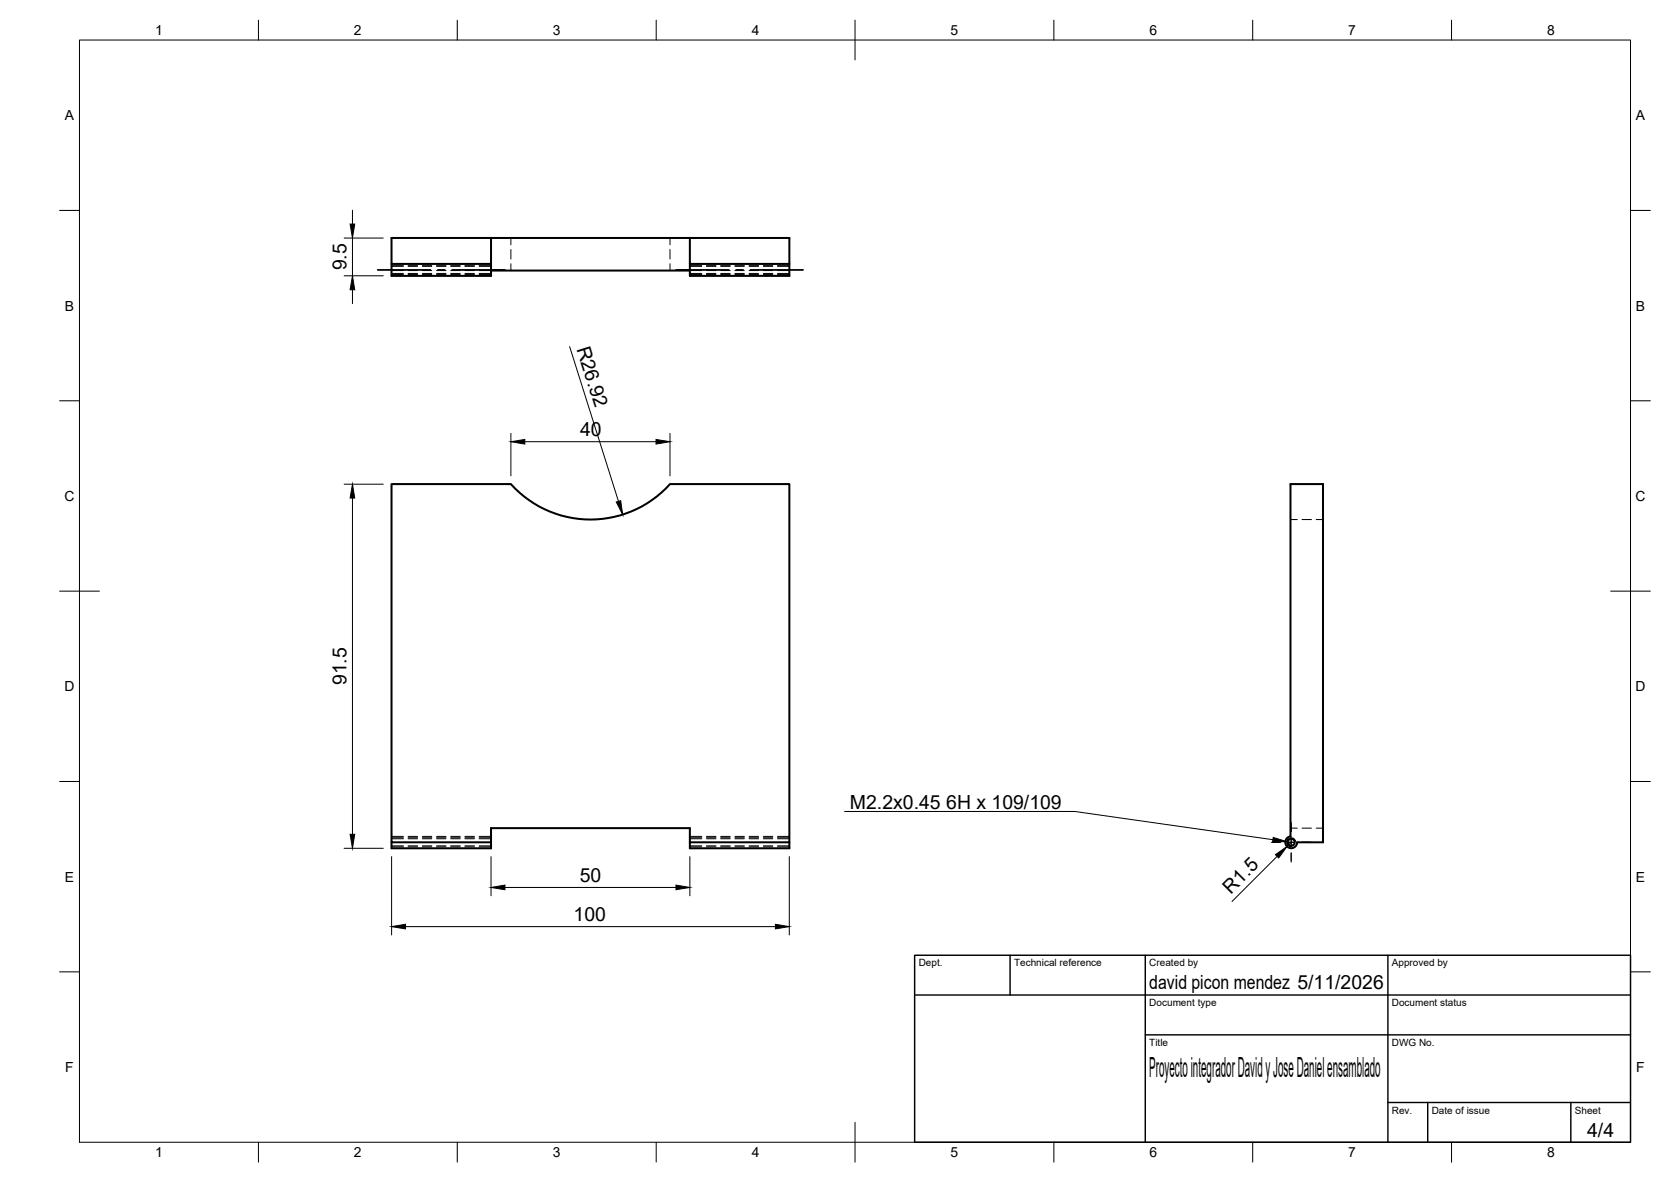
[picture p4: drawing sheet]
<svg xmlns="http://www.w3.org/2000/svg" width="420mm" height="297mm" viewBox="0 0 420 297" stroke-linecap="round" stroke-linejoin="round" font-family="sans-serif">
<!-- layer: Visible -->
<g fill="none" stroke="#000" stroke-width=".51">
<path d="M123.5 59.8v9.5h-25.1v-3M173.5 59.8v6.5h25v3h-25v-3M123.5 66.3h-25.1v-6.5h100.1v6.5M123.5 68h50M324.5 121.7h8.2v90h-6.5a1.49 1.49 0 0 1-1.5 1.5 1.49 1.49 0 0 1-1.5-1.4 1.49 1.49 0 0 1 1.3-1.6zM98.4 211.7v1.5h25.1v-5.1h50v3.6h25v-90h-30a26.9 26.9 0 0 1-40 0h-30.1v90h25.1M173.5 211.7v1.5h25v-1.5"/>
<circle cx="324.7" cy="211.7" r=".88"/>
</g>
<!-- layer: Hidden -->
<g fill="none" stroke="#000" stroke-width=".25">
<path d="M128.5 59.8v1.7M168.5 59.8v1.7M98.4 68h3M98.4 66.9h3M98.4 68.7h3M102.6 68h2.4M102.6 66.9h2.4M102.6 68.7h2.4M106.2 68h2.4M106.2 66.9h2.4M106.2 68.7h2.4M109.8 68h2.3"/>
<path d="M109.8 66.9h2.3M109.8 68.7h2.3M113.3 68h2.4M113.3 66.9h2.4M113.3 68.7h2.4M116.9 68h2.4M116.9 66.9h2.4M116.9 68.7h2.4M120.5 68h3M120.5 66.9h3M120.5 68.7h3M128.5 62.7v2.4"/>
<path d="M128.5 66.3v1.7M168.5 62.7v2.4M168.5 66.3v1.7M173.5 68h2.9M173.5 66.9h2.9M173.5 68.7h2.9M177.6 68h2.4M177.6 66.9h2.4M177.6 68.7h2.4M181.2 68h2.4M181.2 66.9h2.4M181.2 68.7h2.4"/>
<path d="M184.8 68h2.4M184.8 66.9h2.4M184.8 68.7h2.4M188.4 68h2.3M188.4 66.9h2.3M188.4 68.7h2.3M191.9 68h2.4M191.9 66.9h2.4M191.9 68.7h2.4M195.5 68h3M195.5 66.9h3M195.5 68.7h3"/>
<path d="M324.5 130.6h1.7M327.4 130.6h2.4M330.9 130.6h1.8M98.4 210.2h3M98.4 210.8h3M98.4 212.6h3M102.6 210.2h2.4M102.6 210.8h2.4M102.6 212.6h2.4M106.2 210.2h2.4M106.2 210.8h2.4M106.2 212.6h2.4"/>
<path d="M109.8 210.2h2.3M109.8 210.8h2.3M109.8 212.6h2.3M113.3 210.2h2.4M113.3 210.8h2.4M113.3 212.6h2.4M116.9 210.2h2.4M116.9 210.8h2.4M116.9 212.6h2.4M120.5 210.2h3M120.5 210.8h3M120.5 212.6h3"/>
<path d="M173.5 210.2h2.9M173.5 210.8h2.9M173.5 212.6h2.9M177.6 210.2h2.4M177.6 210.8h2.4M177.6 212.6h2.4M181.2 210.2h2.4M181.2 210.8h2.4M181.2 212.6h2.4M184.8 210.2h2.4M184.8 210.8h2.4M184.8 212.6h2.4"/>
<path d="M188.4 210.2h2.3M188.4 210.8h2.3M188.4 212.6h2.3M191.9 210.2h2.4M191.9 210.8h2.4M191.9 212.6h2.4M195.5 210.2h3M195.5 210.8h3M195.5 212.6h3M324.5 208.1h1.7M327.4 208.1h2.4M330.9 208.1h1.8"/>
</g>
<!-- layer: Hidden Narrow -->
<g fill="none" stroke="#000" stroke-width=".25">
<path d="M98.4 66.7h3M98.4 69h3M102.6 66.7h2.4M102.6 69h2.4M106.2 66.7h2.4M106.2 69h2.4M109.8 66.7h2.3M109.8 69h2.3M113.3 66.7h2.4M113.3 69h2.4M116.9 66.7h2.4M116.9 69h2.4"/>
<path d="M120.5 66.7h3M120.5 69h3M173.5 66.7h2.9M173.5 69h2.9M177.6 66.7h2.4M177.6 69h2.4M181.2 66.7h2.4M181.2 69h2.4M184.8 66.7h2.4M184.8 69h2.4M188.4 66.7h2.3M188.4 69h2.3"/>
<path d="M191.9 66.7h2.4M191.9 69h2.4M195.5 66.7h3M195.5 69h3M98.4 210.5h3M98.4 212.8h3M102.6 210.5h2.4M102.6 212.8h2.4M106.2 210.5h2.4M106.2 212.8h2.4M109.8 210.5h2.3M109.8 212.8h2.3"/>
<path d="M113.3 210.5h2.4M113.3 212.8h2.4M116.9 210.5h2.4M116.9 212.8h2.4M120.5 210.5h3M120.5 212.8h3M173.5 210.5h2.9M173.5 212.8h2.9M177.6 210.5h2.4M177.6 212.8h2.4M181.2 210.5h2.4M181.2 212.8h2.4"/>
<path d="M184.8 210.5h2.4M184.8 212.8h2.4M188.4 210.5h2.3M188.4 212.8h2.3M191.9 210.5h2.4M191.9 212.8h2.4M195.5 210.5h3M195.5 212.8h3"/>
</g>
<!-- layer: Visible Narrow -->
<path d="M325.8 211.5a1.13 1.13 0 0 0-1.3-1 1.13 1.13 0 0 0-1 1.4 1.13 1.13 0 0 0 1.4 .9" fill="none" stroke="#000" stroke-width=".25"/>
<!-- layer: BORDER -->
<g fill="none" stroke="#000" stroke-width=".25">
<path d="M20 10.1h390v276.9h-390zM65 5.1v5M115 5.1v5M165 5.1v5M215 5.1v10M265 5.1v5M315 5.1v5M365 5.1v5M15 52.9h5M410 52.9h5M15 100.7h5M410 100.7h5"/>
<path d="M15 148.6h10M405 148.6h10M15 196.4h5M410 196.4h5M15 244.2h5M410 244.2h5M65 287v5M115 287v5M165 287v5M215 282.1v9.9M265 287v5M315 287v5"/>
<path d="M365 287v5"/>
</g>
<!-- layer: TITLEBLOCK -->
<path d="M230 240.1h180v46.9h-180zM230 250h180M254 240.1v9.9M288 240.1v46.9M349 240.1v46.9M288 260.1h122M349 277.1h61M359 277.1v9.9M395 277.1v9.9" fill="none" stroke="#000" stroke-width=".36"/>
<!-- layer: Smart Centers -->
<path d="M95 67.8h13.3M110.1 67.8h1.8M113.6 67.8h13.4M170 67.8h13.3M185.1 67.8h1.8M188.6 67.8h13.4M319.7 211.7h2.3M323.8 211.7h1.7M324.7 206.7v2.3M324.7 210.8v1.8M324.7 214.3v2.4M327.3 211.7h2.3" fill="none" stroke="#000" stroke-width=".25"/>
<!-- layer: FD_Dimensions -->
<g fill="none" stroke="#000" stroke-width=".25">
<path d="M86.5 59.8h9.9M88.6 52.8v3.5M88.6 59.8v9.5M86.5 69.3h9.9M88.6 72.8v3.5M143.2 87.1l12.3 38.9M128.5 108.9v10.7M132 111h33M168.5 108.9v10.7M86.5 121.7h9.9M88.6 125.2v84.5M86.5 213.2h9.9"/>
<path d="M98.5 215.3v19.7M123.5 215.3v9.8M173.5 215.3v9.8M198.5 215.3v19.7M321.1 215.2l-11.3 11.4M324.7 211.7l-1.1 1M102 232.9h93M127 223h43"/>
</g>
<path d="M88 56.3h1.2l-.6 3.5zM88.6 69.3l.6 3.5h-1.2zM128.5 111l3.5-.6v1.2zM165 110.4l3.5 .6-3.5 .6zM88.6 121.7l.6 3.5h-1.2zM155 126.2l1.1-.4 .5 3.5zM88 209.7h1.2l-.6 3.5zM320.7 214.8l2.9-2.1-2.1 2.9zM98.5 232.9l3.5-.6v1.1zM123.5 223l3.5-.6v1.2zM170 222.4l3.5 .6-3.5 .6zM195 232.3l3.5 .6-3.5 .5z" fill="#000" stroke="#000" stroke-width=".25"/>
<!-- layer: Hole Notes -->
<path d="M320.1 210.4l3.4 1.1-3.5 .1z" fill="#000" stroke="#000" stroke-width=".25"/>
<path d="M212.4 203.9h57.9l49.8 7.1" fill="none" stroke="#000" stroke-width=".25"/>
<text font-size="7" x="289" y="270.6">Proyecto integrador David y Jose Daniel ensamblado</text>
<g font-size="4.9">
<text x="87.2" y="68" transform="rotate(-90 87.2 68)">9.5</text>
<text x="144.9" y="87.6" transform="rotate(72 144.9 87.6)">R26.92</text>
<text x="145.8" y="109.5">40</text>
<text x="87.2" y="172.2" transform="rotate(-90 87.2 172.2)">91.5</text>
<text x="213.7" y="203.2">M2.2x0.45</text>
<text x="237.9" y="203.2">6H x 109/109</text>
<text x="145.8" y="221.6">50</text>
<text x="309.5" y="224.8" transform="rotate(-45 309.5 224.8)">R1.5</text>
<text x="144.2" y="231.4">100</text>
<text x="289" y="248.5">david picon mendez 5/11/2026</text>
<text x="399.1" y="285.7">4/4</text>
</g>
<g font-size="3.5">
<text x="39" y="8.8">1</text>
<text x="89" y="8.8">2</text>
<text x="139" y="8.8">3</text>
<text x="189" y="8.8">4</text>
<text x="239" y="8.8">5</text>
<text x="289" y="8.8">6</text>
<text x="339" y="8.8">7</text>
<text x="389" y="8.8">8</text>
<text x="16.3" y="30.2">A</text>
<text x="411.3" y="30.2">A</text>
<text x="16.3" y="78">B</text>
<text x="411.3" y="78">B</text>
<text x="16.2" y="125.9">C</text>
<text x="411.2" y="125.9">C</text>
<text x="16.2" y="173.7">D</text>
<text x="411.2" y="173.7">D</text>
<text x="16.3" y="221.6">E</text>
<text x="411.3" y="221.6">E</text>
<text x="16.4" y="269.4">F</text>
<text x="411.4" y="269.4">F</text>
<text x="39" y="290.8">1</text>
<text x="89" y="290.8">2</text>
<text x="139" y="290.8">3</text>
<text x="189" y="290.8">4</text>
<text x="239" y="290.8">5</text>
<text x="289" y="290.8">6</text>
<text x="339" y="290.8">7</text>
<text x="389" y="290.8">8</text>
</g>
<g font-size="2.5">
<text x="231" y="242.9">Dept.</text>
<text x="255" y="242.9">Technical reference</text>
<text x="289" y="242.9">Created by</text>
<text x="350" y="242.9">Approved by</text>
<text x="289" y="252.8">Document type</text>
<text x="350" y="252.8">Document status</text>
<text x="289" y="262.9">Title</text>
<text x="350" y="262.9">DWG No.</text>
<text x="350" y="279.9">Rev.</text>
<text x="360" y="279.9">Date of issue</text>
<text x="396" y="279.9">Sheet</text>
</g>
</svg>
